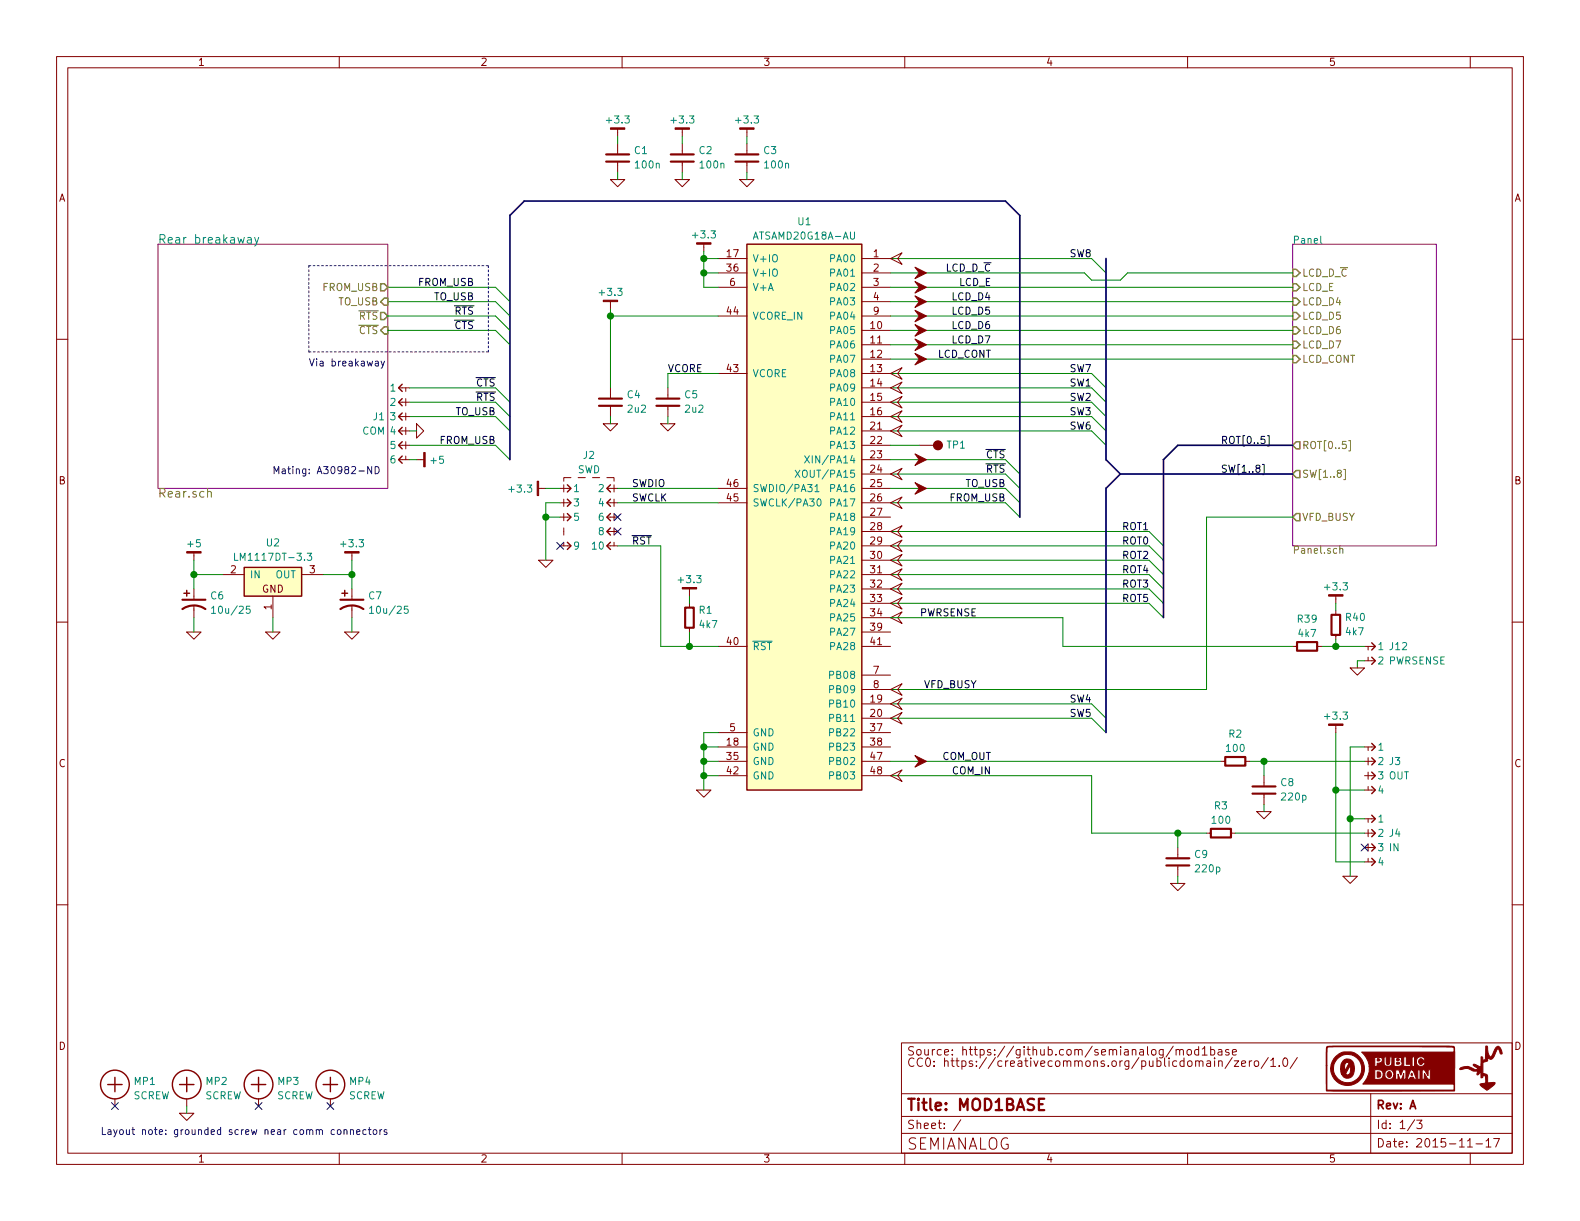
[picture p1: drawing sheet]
EESchema Schematic File Version 2
LIBS:Altera
LIBS:AnalogDevices
LIBS:AOS
LIBS:Atmel
LIBS:conn-2mm
LIBS:conn-100mil
LIBS:conn-cui
LIBS:conn-fci
LIBS:conn-linx
LIBS:conn-molex
LIBS:conn-tagconnect
LIBS:conn-te
LIBS:conn-test
LIBS:DiodesInc
LIBS:display
LIBS:_electromech
LIBS:Fairchild
LIBS:FTDI
LIBS:Intersil
LIBS:Lattice
LIBS:_linear
LIBS:LinearTech
LIBS:Littelfuse
LIBS:logic-4000
LIBS:logic-7400
LIBS:MACOM
LIBS:maxim
LIBS:mechanical
LIBS:Microchip
LIBS:Micron
LIBS:NXP
LIBS:onsemi
LIBS:passive
LIBS:pasv-BiTech
LIBS:pasv-Bourns
LIBS:pasv-cap
LIBS:pasv-ind
LIBS:pasv-res
LIBS:pasv-xtal
LIBS:pcb
LIBS:power
LIBS:Recom
LIBS:_semi
LIBS:semi-diode-1N
LIBS:semi-diode-BA
LIBS:semi-diode-DiodesInc
LIBS:semi-diode-MCC
LIBS:semi-diode-MMB
LIBS:semi-diode-Murata
LIBS:semi-diode-NXP
LIBS:semi-diode-OnSemi
LIBS:semi-diode-ST
LIBS:semi-diode-Vishay
LIBS:semi-opto-misc
LIBS:semi-thyristor-2N
LIBS:semi-trans-2N
LIBS:semi-trans-AOS
LIBS:semi-trans-BC
LIBS:semi-trans-DiodesInc
LIBS:semi-trans-EPC
LIBS:semi-trans-Fairchild
LIBS:semi-trans-Infineon
LIBS:semi-trans-IntRect
LIBS:semi-trans-IXYS
LIBS:semi-trans-misc
LIBS:semi-trans-MMB
LIBS:semi-trans-MPS
LIBS:semi-trans-NXP
LIBS:semi-trans-OnSemi
LIBS:semi-trans-PZT
LIBS:semi-trans-ST
LIBS:semi-trans-TI
LIBS:semi-trans-TIP
LIBS:semi-trans-Toshiba
LIBS:semi-trans-Vishay
LIBS:silabs
LIBS:skyworks
LIBS:ST
LIBS:st_ic
LIBS:supertex
LIBS:symbol
LIBS:TexasInstruments
LIBS:Vishay
LIBS:Xilinx
LIBS:electomech-misc
LIBS:mod1base-cache
EELAYER 25 0
EELAYER END
$Descr A 11000 8500
encoding utf-8
Sheet 1 3
Title "MOD1BASE"
Date "2015-11-17"
Rev "A"
Comp "SEMIANALOG"
Comment1 ""
Comment2 ""
Comment3 "CC0: https://creativecommons.org/publicdomain/zero/1.0/"
Comment4 "Source: https://github.com/semianalog/mod1base"
$EndDescr
$Sheet
S 9000 1700 1000 2100
U 563C523B
F0 "Panel" 50
F1 "Panel.sch" 50
F2 "SW[1..8]" O L 9000 3300 50 
F3 "ROT[0..5]" O L 9000 3100 50 
F4 "LCD_D_~C" I L 9000 1900 50 
F5 "LCD_E" I L 9000 2000 50 
F6 "LCD_D4" I L 9000 2100 50 
F7 "LCD_D5" I L 9000 2200 50 
F8 "LCD_D6" I L 9000 2300 50 
F9 "LCD_D7" I L 9000 2400 50 
F10 "LCD_CONT" I L 9000 2500 50 
F11 "VFD_BUSY" O L 9000 3600 50 
$EndSheet
$Comp
L GND #PWR?
U 1 1
P 1350 4400
AR Path="/563BBD3A/563DA4D6" Ref="#PWR?"  Part="1" 
AR Path="/563DA4D6" Ref="#PWR01"  Part="1" 
F 0 "#PWR01" H 1350 4400 30  0001 C CNN
F 1 "GND" H 1350 4330 30  0001 C CNN
F 2 "" H 1350 4400 60  0000 C CNN
F 3 "" H 1350 4400 60  0000 C CNN
	1    1350 4400
	1    0    0    -1  
$EndComp
$Comp
L LM1117DT-v.v U2
U 1 1
P 1900 4050
F 0 "U2" H 1900 4319 50  0000 C CNN
F 1 "LM1117DT-3.3" H 1900 4219 50  0000 C CNN
F 2 "smd-semi:TO-252" H 1900 3750 50  0001 C CNN
F 3 "" H 1900 4050 60  0000 C CNN
F 4 "IC TI LM1117DT-3.3" H 1900 3650 60  0001 C CNN "BOM"
	1    1900 4050
	1    0    0    -1  
$EndComp
$Comp
L C-TANT-6032-28 C?
U 1 1
P 1350 4200
AR Path="/563BBD3A/563DA4E9" Ref="C?"  Part="1" 
AR Path="/563DA4E9" Ref="C6"  Part="1" 
F 0 "C6" H 1463 4250 50  0000 L CNN
F 1 "10u/25" H 1463 4150 50  0000 L CNN
F 2 "IPC7351-Nominal:CAPMP6032X280" H 1350 4050 50  0001 C CNN
F 3 "" H 1340 4175 60  0000 C CNN
F 4 "CAP TANT 10µF 25V 10% [6032]" H 1350 3950 60  0001 C CNN "BOM"
	1    1350 4200
	1    0    0    -1  
$EndComp
$Comp
L C-TANT-6032-28 C?
U 1 1
P 2450 4200
AR Path="/563BBD3A/563DA4F1" Ref="C?"  Part="1" 
AR Path="/563DA4F1" Ref="C7"  Part="1" 
F 0 "C7" H 2563 4250 50  0000 L CNN
F 1 "10u/25" H 2563 4150 50  0000 L CNN
F 2 "IPC7351-Nominal:CAPMP6032X280" H 2450 4050 50  0001 C CNN
F 3 "" H 2440 4175 60  0000 C CNN
F 4 "CAP TANT 10µF 25V 10% [6032]" H 2450 3950 60  0001 C CNN "BOM"
	1    2450 4200
	1    0    0    -1  
$EndComp
$Comp
L GND #PWR?
U 1 1
P 2450 4400
AR Path="/563BBD3A/563DA4FA" Ref="#PWR?"  Part="1" 
AR Path="/563DA4FA" Ref="#PWR02"  Part="1" 
F 0 "#PWR02" H 2450 4400 30  0001 C CNN
F 1 "GND" H 2450 4330 30  0001 C CNN
F 2 "" H 2450 4400 60  0000 C CNN
F 3 "" H 2450 4400 60  0000 C CNN
	1    2450 4400
	1    0    0    -1  
$EndComp
$Comp
L GND #PWR?
U 1 1
P 1900 4400
AR Path="/563BBD3A/563DA501" Ref="#PWR?"  Part="1" 
AR Path="/563DA501" Ref="#PWR03"  Part="1" 
F 0 "#PWR03" H 1900 4400 30  0001 C CNN
F 1 "GND" H 1900 4330 30  0001 C CNN
F 2 "" H 1900 4400 60  0000 C CNN
F 3 "" H 1900 4400 60  0000 C CNN
	1    1900 4400
	1    0    0    -1  
$EndComp
$Comp
L +5 #PWR?
U 1 1
P 1350 3900
AR Path="/563BBD3A/563DA508" Ref="#PWR?"  Part="1" 
AR Path="/563DA508" Ref="#PWR04"  Part="1" 
F 0 "#PWR04" H 1350 3950 30  0001 C CNN
F 1 "+5" H 1350 4013 50  0000 C CNN
F 2 "" H 1350 3900 60  0000 C CNN
F 3 "" H 1350 3900 60  0000 C CNN
	1    1350 3900
	1    0    0    -1  
$EndComp
$Comp
L +3.3 #PWR?
U 1 1
P 2450 3900
AR Path="/563BBD3A/563DA510" Ref="#PWR?"  Part="1" 
AR Path="/563DA510" Ref="#PWR05"  Part="1" 
F 0 "#PWR05" H 2450 3950 30  0001 C CNN
F 1 "+3.3" H 2450 4013 50  0000 C CNN
F 2 "" H 2450 3900 60  0000 C CNN
F 3 "" H 2450 3900 60  0000 C CNN
	1    2450 3900
	1    0    0    -1  
$EndComp
Text Label 4400 3400 0    50   ~ 0
SWDIO
Text Label 4400 3500 0    50   ~ 0
SWCLK
Text Label 4400 3800 0    50   ~ 0
~RST
$Comp
L R-0603 R?
U 1 1
P 4800 4300
AR Path="/563BBD3A/563E2BE9" Ref="R?"  Part="1" 
AR Path="/563E2BE9" Ref="R1"  Part="1" 
F 0 "R1" H 4863 4350 50  0000 L CNN
F 1 "4k7" H 4863 4250 50  0000 L CNN
F 2 "IPC7351-Nominal:RESC1608X50" H 4800 4300 50  0001 C CNN
F 3 "" H 4800 4350 60  0000 C CNN
F 4 "RES SMD 4k7 5% [0603]" H 5550 4850 60  0001 C CNN "BOM"
	1    4800 4300
	1    0    0    -1  
$EndComp
$Comp
L +3.3 #PWR06
U 1 1
P 4800 4150
F 0 "#PWR06" H 4800 4200 30  0001 C CNN
F 1 "+3.3" H 4800 4263 50  0000 C CNN
F 2 "" H 4800 4150 60  0000 C CNN
F 3 "" H 4800 4150 60  0000 C CNN
	1    4800 4150
	1    0    0    -1  
$EndComp
$Comp
L GND #PWR07
U 1 1
P 4900 5500
F 0 "#PWR07" H 4900 5500 30  0001 C CNN
F 1 "GND" H 4900 5430 30  0001 C CNN
F 2 "" H 4900 5500 60  0000 C CNN
F 3 "" H 4900 5500 60  0000 C CNN
	1    4900 5500
	1    0    0    -1  
$EndComp
$Comp
L +3.3 #PWR?
U 1 1
P 3800 3400
AR Path="/563BBD3A/563E3CF8" Ref="#PWR?"  Part="1" 
AR Path="/563E3CF8" Ref="#PWR08"  Part="1" 
F 0 "#PWR08" H 3800 3450 30  0001 C CNN
F 1 "+3.3" V 3800 3488 50  0000 L CNN
F 2 "" H 3800 3400 60  0000 C CNN
F 3 "" H 3800 3400 60  0000 C CNN
	1    3800 3400
	0    -1   -1   0   
$EndComp
$Comp
L CONN-100MIL-M-2x5-SWD J2
U 1 1
P 4100 3400
F 0 "J2" H 4100 3628 50  0000 C CNN
F 1 "SWD" H 4100 3528 50  0000 C CNN
F 2 "conn-100mil:CONN-100MIL-M-2x5" H 4075 3400 50  0001 C CNN
F 3 "" H 4075 3400 50  0000 C CNN
	1    4100 3400
	1    0    0    -1  
$EndComp
$Comp
L GND #PWR09
U 1 1
P 3800 3900
F 0 "#PWR09" H 3800 3900 30  0001 C CNN
F 1 "GND" H 3800 3830 30  0001 C CNN
F 2 "" H 3800 3900 60  0000 C CNN
F 3 "" H 3800 3900 60  0000 C CNN
	1    3800 3900
	1    0    0    -1  
$EndComp
NoConn ~ 4300 3600
NoConn ~ 4300 3700
$Comp
L C-0805 C?
U 1 1
P 4650 2800
AR Path="/563BBD3A/563E4D94" Ref="C?"  Part="1" 
AR Path="/563E4D94" Ref="C5"  Part="1" 
F 0 "C5" H 4763 2850 50  0000 L CNN
F 1 "2u2" H 4763 2750 50  0000 L CNN
F 2 "IPC7351-Nominal:CAPC2012X70" H 4650 2800 50  0001 C CNN
F 3 "" H 4640 2775 60  0000 C CNN
F 4 "CAP MLCC 2u2 ≥X5R 25V 10% [0805]" H 5450 3350 60  0001 C CNN "BOM"
	1    4650 2800
	1    0    0    -1  
$EndComp
$Comp
L C-0805 C?
U 1 1
P 4250 2800
AR Path="/563BBD3A/563E4DDC" Ref="C?"  Part="1" 
AR Path="/563E4DDC" Ref="C4"  Part="1" 
F 0 "C4" H 4363 2850 50  0000 L CNN
F 1 "2u2" H 4363 2750 50  0000 L CNN
F 2 "IPC7351-Nominal:CAPC2012X70" H 4250 2800 50  0001 C CNN
F 3 "" H 4240 2775 60  0000 C CNN
F 4 "CAP MLCC 2u2 ≥X5R 25V 10% [0805]" H 5050 3350 60  0001 C CNN "BOM"
	1    4250 2800
	1    0    0    -1  
$EndComp
$Comp
L GND #PWR010
U 1 1
P 4650 2950
F 0 "#PWR010" H 4650 2950 30  0001 C CNN
F 1 "GND" H 4650 2880 30  0001 C CNN
F 2 "" H 4650 2950 60  0000 C CNN
F 3 "" H 4650 2950 60  0000 C CNN
	1    4650 2950
	1    0    0    -1  
$EndComp
Text Label 4650 2600 0    50   ~ 0
VCORE
$Comp
L +3.3 #PWR011
U 1 1
P 4250 2150
F 0 "#PWR011" H 4250 2200 30  0001 C CNN
F 1 "+3.3" H 4250 2263 50  0000 C CNN
F 2 "" H 4250 2150 60  0000 C CNN
F 3 "" H 4250 2150 60  0000 C CNN
	1    4250 2150
	1    0    0    -1  
$EndComp
$Comp
L GND #PWR012
U 1 1
P 4250 2950
F 0 "#PWR012" H 4250 2950 30  0001 C CNN
F 1 "GND" H 4250 2880 30  0001 C CNN
F 2 "" H 4250 2950 60  0000 C CNN
F 3 "" H 4250 2950 60  0000 C CNN
	1    4250 2950
	1    0    0    -1  
$EndComp
$Comp
L C-0603 C?
U 1 1
P 4300 1100
AR Path="/563BBD3A/563E5AAF" Ref="C?"  Part="1" 
AR Path="/563E5AAF" Ref="C1"  Part="1" 
F 0 "C1" H 4413 1150 50  0000 L CNN
F 1 "100n" H 4413 1050 50  0000 L CNN
F 2 "IPC7351-Nominal:CAPC1608X55" H 4300 1100 50  0001 C CNN
F 3 "" H 4290 1075 60  0000 C CNN
F 4 "CAP MLCC 100n ≥X5R 25V 10% [0603]" H 5100 1650 60  0001 C CNN "BOM"
	1    4300 1100
	1    0    0    -1  
$EndComp
$Comp
L GND #PWR?
U 1 1
P 4300 1250
AR Path="/563BBD3A/563E5AB6" Ref="#PWR?"  Part="1" 
AR Path="/563E5AB6" Ref="#PWR013"  Part="1" 
F 0 "#PWR013" H 4300 1250 30  0001 C CNN
F 1 "GND" H 4300 1180 30  0001 C CNN
F 2 "" H 4300 1250 60  0000 C CNN
F 3 "" H 4300 1250 60  0000 C CNN
	1    4300 1250
	1    0    0    -1  
$EndComp
$Comp
L +3.3 #PWR?
U 1 1
P 4300 950
AR Path="/563BBD3A/563E5ABC" Ref="#PWR?"  Part="1" 
AR Path="/563E5ABC" Ref="#PWR014"  Part="1" 
F 0 "#PWR014" H 4300 1000 30  0001 C CNN
F 1 "+3.3" H 4300 1063 50  0000 C CNN
F 2 "" H 4300 950 60  0000 C CNN
F 3 "" H 4300 950 60  0000 C CNN
	1    4300 950 
	1    0    0    -1  
$EndComp
$Comp
L C-0603 C?
U 1 1
P 4750 1100
AR Path="/563BBD3A/563E5B4F" Ref="C?"  Part="1" 
AR Path="/563E5B4F" Ref="C2"  Part="1" 
F 0 "C2" H 4863 1150 50  0000 L CNN
F 1 "100n" H 4863 1050 50  0000 L CNN
F 2 "IPC7351-Nominal:CAPC1608X55" H 4750 1100 50  0001 C CNN
F 3 "" H 4740 1075 60  0000 C CNN
F 4 "CAP MLCC 100n ≥X5R 25V 10% [0603]" H 5550 1650 60  0001 C CNN "BOM"
	1    4750 1100
	1    0    0    -1  
$EndComp
$Comp
L GND #PWR?
U 1 1
P 4750 1250
AR Path="/563BBD3A/563E5B55" Ref="#PWR?"  Part="1" 
AR Path="/563E5B55" Ref="#PWR015"  Part="1" 
F 0 "#PWR015" H 4750 1250 30  0001 C CNN
F 1 "GND" H 4750 1180 30  0001 C CNN
F 2 "" H 4750 1250 60  0000 C CNN
F 3 "" H 4750 1250 60  0000 C CNN
	1    4750 1250
	1    0    0    -1  
$EndComp
$Comp
L +3.3 #PWR?
U 1 1
P 4750 950
AR Path="/563BBD3A/563E5B5B" Ref="#PWR?"  Part="1" 
AR Path="/563E5B5B" Ref="#PWR016"  Part="1" 
F 0 "#PWR016" H 4750 1000 30  0001 C CNN
F 1 "+3.3" H 4750 1063 50  0000 C CNN
F 2 "" H 4750 950 60  0000 C CNN
F 3 "" H 4750 950 60  0000 C CNN
	1    4750 950 
	1    0    0    -1  
$EndComp
$Comp
L +3.3 #PWR017
U 1 1
P 4900 1750
F 0 "#PWR017" H 4900 1800 30  0001 C CNN
F 1 "+3.3" H 4900 1863 50  0000 C CNN
F 2 "" H 4900 1750 60  0000 C CNN
F 3 "" H 4900 1750 60  0000 C CNN
	1    4900 1750
	1    0    0    -1  
$EndComp
$Comp
L ATSAMD20G18A-AU U1
U 1 1
P 5600 3600
F 0 "U1" H 5600 5655 50  0000 C CNN
F 1 "ATSAMD20G18A-AU" H 5600 5555 50  0000 C CNN
F 2 "IPC7351-Nominal:QFP50P900X900X120-48" H 5650 1600 50  0001 C CNN
F 3 "" H 5700 3300 50  0000 C CNN
F 4 "IC ATMEL ATSAMD20G18A-AU" H 5600 5750 50  0001 C CNN "BOM"
	1    5600 3600
	1    0    0    -1  
$EndComp
Text Label 3450 3100 2    50   ~ 0
FROM_USB
Text Label 3450 2900 2    50   ~ 0
TO_USB
Text Label 3450 2800 2    50   ~ 0
~RTS
Text Label 3450 2700 2    50   ~ 0
~CTS
Text Label 3300 2000 2    50   ~ 0
FROM_USB
Text Label 3300 2100 2    50   ~ 0
TO_USB
$Comp
L CONN-100MIL-M-1x4-SHROUD J4
U 1 1
P 9550 5700
F 0 "J4" H 9669 5597 50  0000 L CNN
F 1 "IN" H 9669 5497 50  0000 L CNN
F 2 "conn-100mil:CONN-100MIL-M-1x4-SHROUD" H 9550 5700 50  0001 C CNN
F 3 "" H 9550 5700 50  0000 C CNN
	1    9550 5700
	1    0    0    -1  
$EndComp
$Comp
L CONN-100MIL-M-1x4-SHROUD J3
U 1 1
P 9550 5200
F 0 "J3" H 9669 5097 50  0000 L CNN
F 1 "OUT" H 9669 4997 50  0000 L CNN
F 2 "conn-100mil:CONN-100MIL-M-1x4-SHROUD" H 9550 5200 50  0001 C CNN
F 3 "" H 9550 5200 50  0000 C CNN
	1    9550 5200
	1    0    0    -1  
$EndComp
Text Label 6900 2500 2    50   ~ 0
LCD_CONT
Text Label 6900 2400 2    50   ~ 0
LCD_D7
Text Label 6900 2300 2    50   ~ 0
LCD_D6
Text Label 6900 2200 2    50   ~ 0
LCD_D5
Text Label 6900 2100 2    50   ~ 0
LCD_D4
Text Label 6900 2000 2    50   ~ 0
LCD_E
Text Label 6900 1900 2    50   ~ 0
LCD_D_~C
Text Label 7000 3200 2    50   ~ 0
~CTS
Connection ~ 1350 4000
Wire Wire Line
	1350 4400 1350 4300
Wire Wire Line
	1350 3900 1350 4100
Wire Wire Line
	2250 4000 2450 4000
Wire Wire Line
	2450 3900 2450 4100
Wire Wire Line
	2450 4400 2450 4300
Wire Wire Line
	1900 4400 1900 4300
Connection ~ 2450 4000
Wire Wire Line
	4300 3400 5000 3400
Wire Wire Line
	5000 3500 4300 3500
Wire Wire Line
	4300 3800 4600 3800
Wire Wire Line
	4600 3800 4600 4500
Wire Wire Line
	4600 4500 5000 4500
Wire Wire Line
	4800 4500 4800 4400
Connection ~ 4800 4500
Wire Wire Line
	4800 4150 4800 4200
Wire Wire Line
	4900 5100 4900 5500
Wire Wire Line
	4900 5300 5000 5300
Wire Wire Line
	5000 5400 4900 5400
Connection ~ 4900 5400
Wire Wire Line
	3800 3400 3900 3400
Wire Wire Line
	3900 3500 3800 3500
Wire Wire Line
	3800 3500 3800 3900
Wire Wire Line
	3900 3600 3800 3600
Connection ~ 3800 3600
Wire Wire Line
	5000 2600 4650 2600
Wire Wire Line
	4650 2600 4650 2700
Wire Wire Line
	4650 2950 4650 2900
Wire Wire Line
	4250 2150 4250 2700
Wire Wire Line
	4250 2950 4250 2900
Wire Wire Line
	4300 1000 4300 950 
Wire Wire Line
	4300 1250 4300 1200
Wire Wire Line
	4750 1000 4750 950 
Wire Wire Line
	4750 1250 4750 1200
Wire Wire Line
	4900 1900 5000 1900
Wire Wire Line
	5000 1800 4900 1800
Connection ~ 4900 1800
Wire Wire Line
	5000 5100 4900 5100
Connection ~ 4900 5300
Wire Wire Line
	5000 5200 4900 5200
Connection ~ 4900 5200
Wire Wire Line
	4900 2000 5000 2000
Connection ~ 4900 1900
Wire Wire Line
	4250 2200 5000 2200
Wire Wire Line
	3450 3100 2850 3100
Wire Wire Line
	3450 2900 2850 2900
Wire Wire Line
	3450 2800 2850 2800
Wire Wire Line
	3450 2700 2850 2700
Wire Wire Line
	2700 2000 3450 2000
Wire Wire Line
	2700 2100 3450 2100
Wire Wire Line
	6200 2500 9000 2500
Wire Wire Line
	6200 2400 9000 2400
Wire Wire Line
	6200 2300 9000 2300
Wire Wire Line
	6200 2200 9000 2200
Wire Wire Line
	6200 2100 9000 2100
Wire Wire Line
	6200 2000 9000 2000
Wire Wire Line
	7000 3200 6200 3200
Text Label 6800 4800 2    50   ~ 0
VFD_BUSY
Wire Wire Line
	6200 4800 8400 4800
Text Label 7000 3300 2    50   ~ 0
~RTS
Wire Wire Line
	7000 3300 6200 3300
Text Label 7000 3400 2    50   ~ 0
TO_USB
Wire Wire Line
	7000 3400 6200 3400
Text Label 7000 3500 2    50   ~ 0
FROM_USB
Wire Wire Line
	7000 3500 6200 3500
Text Label 7600 4900 2    50   ~ 0
SW4
Wire Wire Line
	7600 4900 6200 4900
Text Label 8000 3700 2    50   ~ 0
ROT1
Wire Wire Line
	6200 3700 8000 3700
Text Label 8000 3800 2    50   ~ 0
ROT0
Wire Wire Line
	8000 3800 6200 3800
Text Label 8000 3900 2    50   ~ 0
ROT2
Wire Wire Line
	8000 3900 6200 3900
Text Label 8000 4100 2    50   ~ 0
ROT3
Wire Wire Line
	8000 4100 6200 4100
Text Label 8000 4000 2    50   ~ 0
ROT4
Wire Wire Line
	8000 4000 6200 4000
Text Label 8000 4200 2    50   ~ 0
ROT5
Wire Wire Line
	8000 4200 6200 4200
Text Label 7600 1800 2    50   ~ 0
SW8
Wire Wire Line
	7600 2600 6200 2600
Text Label 7600 2600 2    50   ~ 0
SW7
Wire Wire Line
	7600 1800 6200 1800
NoConn ~ 3900 3800
$Comp
L GND #PWR018
U 1 1
P 9400 6100
F 0 "#PWR018" H 9400 6100 30  0001 C CNN
F 1 "GND" H 9400 6030 30  0001 C CNN
F 2 "" H 9400 6100 60  0000 C CNN
F 3 "" H 9400 6100 60  0000 C CNN
	1    9400 6100
	1    0    0    -1  
$EndComp
Wire Wire Line
	9400 5200 9400 6100
Wire Wire Line
	9400 5200 9500 5200
Wire Wire Line
	9500 5700 9400 5700
Connection ~ 9400 5700
Wire Wire Line
	9300 6000 9500 6000
Wire Wire Line
	9300 5100 9300 6000
Wire Wire Line
	9300 5500 9500 5500
Connection ~ 9300 5500
$Comp
L +3.3 #PWR019
U 1 1
P 9300 5100
F 0 "#PWR019" H 9300 5150 30  0001 C CNN
F 1 "+3.3" H 9300 5213 50  0000 C CNN
F 2 "" H 9300 5100 60  0000 C CNN
F 3 "" H 9300 5100 60  0000 C CNN
	1    9300 5100
	1    0    0    -1  
$EndComp
Wire Wire Line
	8700 5300 9500 5300
Text Label 6900 5400 2    50   ~ 0
COM_IN
Text Label 6900 5300 2    50   ~ 0
COM_OUT
Wire Wire Line
	6200 5400 7600 5400
Wire Wire Line
	6200 5300 8500 5300
$Comp
L R-0603 R?
U 1 1
P 8500 5800
AR Path="/563BBD3A/563D47B0" Ref="R?"  Part="1" 
AR Path="/563D47B0" Ref="R3"  Part="1" 
F 0 "R3" V 8312 5800 50  0000 C CNN
F 1 "100" V 8412 5800 50  0000 C CNN
F 2 "IPC7351-Nominal:RESC1608X50" H 8500 5800 50  0001 C CNN
F 3 "" H 8500 5850 60  0000 C CNN
F 4 "RES SMD 100 5% [0603]" H 9250 6350 60  0001 C CNN "BOM"
	1    8500 5800
	0    1    1    0   
$EndComp
$Comp
L R-0603 R?
U 1 1
P 8600 5300
AR Path="/563BBD3A/563D48D4" Ref="R?"  Part="1" 
AR Path="/563D48D4" Ref="R2"  Part="1" 
F 0 "R2" V 8412 5300 50  0000 C CNN
F 1 "100" V 8512 5300 50  0000 C CNN
F 2 "IPC7351-Nominal:RESC1608X50" H 8600 5300 50  0001 C CNN
F 3 "" H 8600 5350 60  0000 C CNN
F 4 "RES SMD 100 5% [0603]" H 9350 5850 60  0001 C CNN "BOM"
	1    8600 5300
	0    1    1    0   
$EndComp
Wire Wire Line
	7600 5800 8400 5800
$Comp
L C-0603 C?
U 1 1
P 8800 5500
AR Path="/563BBD3A/563D57D1" Ref="C?"  Part="1" 
AR Path="/563D57D1" Ref="C8"  Part="1" 
F 0 "C8" H 8913 5550 50  0000 L CNN
F 1 "220p" H 8913 5450 50  0000 L CNN
F 2 "IPC7351-Nominal:CAPC1608X55" H 8800 5500 50  0001 C CNN
F 3 "" H 8790 5475 60  0000 C CNN
F 4 "CAP MLCC 220p C0G 50V 10% [0603]" H 9600 6050 60  0001 C CNN "BOM"
	1    8800 5500
	1    0    0    -1  
$EndComp
$Comp
L GND #PWR?
U 1 1
P 8800 5650
AR Path="/563BBD3A/563D57D8" Ref="#PWR?"  Part="1" 
AR Path="/563D57D8" Ref="#PWR020"  Part="1" 
F 0 "#PWR020" H 8800 5650 30  0001 C CNN
F 1 "GND" H 8800 5580 30  0001 C CNN
F 2 "" H 8800 5650 60  0000 C CNN
F 3 "" H 8800 5650 60  0000 C CNN
	1    8800 5650
	1    0    0    -1  
$EndComp
Wire Wire Line
	8800 5650 8800 5600
Wire Wire Line
	8800 5300 8800 5400
Connection ~ 8800 5300
$Comp
L C-0603 C?
U 1 1
P 8200 6000
AR Path="/563BBD3A/563D5965" Ref="C?"  Part="1" 
AR Path="/563D5965" Ref="C9"  Part="1" 
F 0 "C9" H 8313 6050 50  0000 L CNN
F 1 "220p" H 8313 5950 50  0000 L CNN
F 2 "IPC7351-Nominal:CAPC1608X55" H 8200 6000 50  0001 C CNN
F 3 "" H 8190 5975 60  0000 C CNN
F 4 "CAP MLCC 220p C0G 50V 10% [0603]" H 9000 6550 60  0001 C CNN "BOM"
	1    8200 6000
	1    0    0    -1  
$EndComp
$Comp
L GND #PWR?
U 1 1
P 8200 6150
AR Path="/563BBD3A/563D596B" Ref="#PWR?"  Part="1" 
AR Path="/563D596B" Ref="#PWR021"  Part="1" 
F 0 "#PWR021" H 8200 6150 30  0001 C CNN
F 1 "GND" H 8200 6080 30  0001 C CNN
F 2 "" H 8200 6150 60  0000 C CNN
F 3 "" H 8200 6150 60  0000 C CNN
	1    8200 6150
	1    0    0    -1  
$EndComp
Wire Wire Line
	8200 6150 8200 6100
Wire Wire Line
	8200 5900 8200 5800
Connection ~ 8200 5800
$Sheet
S 1100 1700 1600 1700
U 563BBD3A
F0 "Rear breakaway" 60
F1 "Rear.sch" 60
F2 "FROM_USB" O R 2700 2000 50 
F3 "TO_USB" I R 2700 2100 50 
F4 "~RTS" O R 2700 2200 50 
F5 "~CTS" I R 2700 2300 50 
$EndSheet
$Comp
L CONN-100MIL-M-1x6-SHROUD J?
U 1 1
P 2800 2700
AR Path="/563BBD3A/563ED4B8" Ref="J?"  Part="1" 
AR Path="/563ED4B8" Ref="J1"  Part="1" 
F 0 "J1" H 2919 2497 50  0000 L CNN
F 1 "COM" H 2919 2397 50  0000 L CNN
F 2 "conn-100mil:CONN-100MIL-M-1x6-SHROUD" H 2800 2700 50  0001 C CNN
F 3 "" H 2800 2700 50  0000 C CNN
F 4 "DIST DIGIKEY A19433-ND" H 2800 2700 60  0001 C CNN "BOM"
	1    2800 2700
	-1   0    0    -1  
$EndComp
Text Notes 2650 3300 2    50   ~ 0
Mating: A30982-ND
$Comp
L +5 #PWR022
U 1 1
P 2900 3200
F 0 "#PWR022" H 2900 3250 30  0001 C CNN
F 1 "+5" V 2900 3288 50  0000 L CNN
F 2 "" H 2900 3200 60  0000 C CNN
F 3 "" H 2900 3200 60  0000 C CNN
	1    2900 3200
	0    1    -1   0   
$EndComp
Wire Wire Line
	2900 3200 2850 3200
$Comp
L GND #PWR023
U 1 1
P 2900 3000
F 0 "#PWR023" H 2900 3000 30  0001 C CNN
F 1 "GND" H 2900 2930 30  0001 C CNN
F 2 "" H 2900 3000 60  0000 C CNN
F 3 "" H 2900 3000 60  0000 C CNN
	1    2900 3000
	0    -1   1    0   
$EndComp
Wire Wire Line
	2900 3000 2850 3000
Text Label 3300 2200 2    50   ~ 0
~RTS
Text Label 3300 2300 2    50   ~ 0
~CTS
Wire Wire Line
	2700 2200 3450 2200
Wire Wire Line
	2700 2300 3450 2300
Text Label 7600 2700 2    50   ~ 0
SW1
Text Label 7600 2800 2    50   ~ 0
SW2
Text Label 7600 2900 2    50   ~ 0
SW3
Wire Wire Line
	7600 2700 6200 2700
Wire Wire Line
	7600 2800 6200 2800
Wire Wire Line
	7600 2900 6200 2900
Text Label 7600 5000 2    50   ~ 0
SW5
Wire Wire Line
	7600 5000 6200 5000
Text Label 7600 3000 2    50   ~ 0
SW6
Wire Wire Line
	7600 3000 6200 3000
$Comp
L C-0603 C?
U 1 1
P 5200 1100
AR Path="/563BBD3A/564039A7" Ref="C?"  Part="1" 
AR Path="/564039A7" Ref="C3"  Part="1" 
F 0 "C3" H 5313 1150 50  0000 L CNN
F 1 "100n" H 5313 1050 50  0000 L CNN
F 2 "IPC7351-Nominal:CAPC1608X55" H 5200 1100 50  0001 C CNN
F 3 "" H 5190 1075 60  0000 C CNN
F 4 "CAP MLCC 100n ≥X5R 25V 10% [0603]" H 6000 1650 60  0001 C CNN "BOM"
	1    5200 1100
	1    0    0    -1  
$EndComp
$Comp
L GND #PWR?
U 1 1
P 5200 1250
AR Path="/563BBD3A/564039AD" Ref="#PWR?"  Part="1" 
AR Path="/564039AD" Ref="#PWR024"  Part="1" 
F 0 "#PWR024" H 5200 1250 30  0001 C CNN
F 1 "GND" H 5200 1180 30  0001 C CNN
F 2 "" H 5200 1250 60  0000 C CNN
F 3 "" H 5200 1250 60  0000 C CNN
	1    5200 1250
	1    0    0    -1  
$EndComp
$Comp
L +3.3 #PWR?
U 1 1
P 5200 950
AR Path="/563BBD3A/564039B3" Ref="#PWR?"  Part="1" 
AR Path="/564039B3" Ref="#PWR025"  Part="1" 
F 0 "#PWR025" H 5200 1000 30  0001 C CNN
F 1 "+3.3" H 5200 1063 50  0000 C CNN
F 2 "" H 5200 950 60  0000 C CNN
F 3 "" H 5200 950 60  0000 C CNN
	1    5200 950 
	1    0    0    -1  
$EndComp
Wire Wire Line
	5200 1000 5200 950 
Wire Wire Line
	5200 1250 5200 1200
$Comp
L SCREW MP?
U 1 1
P 800 7550
AR Path="/563BBD3A/564044B6" Ref="MP?"  Part="1" 
AR Path="/564044B6" Ref="MP1"  Part="1" 
F 0 "MP1" H 930 7570 50  0000 L CNN
F 1 "SCREW" H 930 7470 50  0000 L CNN
F 2 "mech:SCREW-4-SUPPORTED" H 800 7550 50  0001 C CNN
F 3 "" H 800 7550 60  0000 C CNN
	1    800  7550
	1    0    0    -1  
$EndComp
$Comp
L SCREW MP?
U 1 1
P 1300 7550
AR Path="/563BBD3A/564044BD" Ref="MP?"  Part="1" 
AR Path="/564044BD" Ref="MP2"  Part="1" 
F 0 "MP2" H 1430 7570 50  0000 L CNN
F 1 "SCREW" H 1430 7470 50  0000 L CNN
F 2 "mech:SCREW-4-SUPPORTED" H 1300 7550 50  0001 C CNN
F 3 "" H 1300 7550 60  0000 C CNN
	1    1300 7550
	1    0    0    -1  
$EndComp
$Comp
L SCREW MP?
U 1 1
P 1800 7550
AR Path="/563BBD3A/564044C4" Ref="MP?"  Part="1" 
AR Path="/564044C4" Ref="MP3"  Part="1" 
F 0 "MP3" H 1930 7570 50  0000 L CNN
F 1 "SCREW" H 1930 7470 50  0000 L CNN
F 2 "mech:SCREW-4-SUPPORTED" H 1800 7550 50  0001 C CNN
F 3 "" H 1800 7550 60  0000 C CNN
	1    1800 7550
	1    0    0    -1  
$EndComp
NoConn ~ 1800 7700
NoConn ~ 800  7700
$Comp
L SCREW MP?
U 1 1
P 2300 7550
AR Path="/563BBD3A/564044CE" Ref="MP?"  Part="1" 
AR Path="/564044CE" Ref="MP4"  Part="1" 
F 0 "MP4" H 2430 7570 50  0000 L CNN
F 1 "SCREW" H 2430 7470 50  0000 L CNN
F 2 "mech:SCREW-4-SUPPORTED" H 2300 7550 50  0001 C CNN
F 3 "" H 2300 7550 60  0000 C CNN
	1    2300 7550
	1    0    0    -1  
$EndComp
NoConn ~ 2300 7700
Wire Notes Line
	2150 1850 3400 1850
Wire Notes Line
	3400 1850 3400 2450
Wire Notes Line
	3400 2450 2150 2450
Wire Notes Line
	2150 2450 2150 1850
Text Notes 2150 2550 0    50   ~ 0
Via breakaway
Wire Wire Line
	8600 5800 9500 5800
NoConn ~ 9500 5900
Wire Wire Line
	7600 5400 7600 5800
Entry Wire Line
	7600 1800 7700 1900
Entry Wire Line
	7600 2600 7700 2700
Entry Wire Line
	7600 2700 7700 2800
Entry Wire Line
	7600 2800 7700 2900
Entry Wire Line
	7600 2900 7700 3000
Entry Wire Line
	7600 3000 7700 3100
Entry Wire Line
	7600 4900 7700 5000
Entry Wire Line
	7600 5000 7700 5100
Entry Wire Line
	8000 3700 8100 3800
Entry Wire Line
	8000 3800 8100 3900
Entry Wire Line
	8000 3900 8100 4000
Entry Wire Line
	8000 4000 8100 4100
Entry Wire Line
	8000 4100 8100 4200
Entry Wire Line
	8000 4200 8100 4300
Text Label 8500 3100 0    50   ~ 0
ROT[0..5]
Text Label 8500 3300 0    50   ~ 0
SW[1..8]
Wire Wire Line
	9000 3600 8400 3600
Wire Wire Line
	8400 3600 8400 4800
Entry Wire Line
	3450 2700 3550 2800
Entry Wire Line
	3450 2800 3550 2900
Entry Wire Line
	3450 2900 3550 3000
Entry Wire Line
	3450 3100 3550 3200
Entry Wire Line
	7000 3200 7100 3300
Entry Wire Line
	7000 3300 7100 3400
Entry Wire Line
	7000 3400 7100 3500
Entry Wire Line
	7000 3500 7100 3600
Wire Bus Line
	7100 1500 7100 3600
Wire Bus Line
	7100 1500 7000 1400
Wire Bus Line
	7000 1400 3650 1400
Wire Bus Line
	3650 1400 3550 1500
Wire Bus Line
	3550 1500 3550 3200
Wire Wire Line
	7550 1900 7600 1950
Wire Wire Line
	7600 1950 7800 1950
Wire Wire Line
	7800 1950 7850 1900
Wire Wire Line
	7550 1900 6200 1900
Wire Wire Line
	7850 1900 9000 1900
Wire Bus Line
	9000 3300 7800 3300
Wire Bus Line
	7700 3200 7800 3300
Wire Bus Line
	7700 1800 7700 3200
Wire Bus Line
	7800 3300 7700 3400
Wire Bus Line
	7700 3400 7700 5100
Wire Bus Line
	8100 3200 8100 4300
Wire Bus Line
	8100 3200 8200 3100
Wire Bus Line
	8200 3100 9000 3100
Wire Wire Line
	1550 4000 1350 4000
Entry Wire Line
	3450 2000 3550 2100
Entry Wire Line
	3450 2100 3550 2200
Entry Wire Line
	3450 2200 3550 2300
Entry Wire Line
	3450 2300 3550 2400
$Comp
L GND #PWR026
U 1 1
P 1300 7750
F 0 "#PWR026" H 1300 7750 30  0001 C CNN
F 1 "GND" H 1300 7680 30  0001 C CNN
F 2 "" H 1300 7750 60  0000 C CNN
F 3 "" H 1300 7750 60  0000 C CNN
	1    1300 7750
	1    0    0    -1  
$EndComp
Wire Wire Line
	1300 7700 1300 7750
Connection ~ 4250 2200
Wire Wire Line
	4900 1750 4900 2000
$Comp
L SIGPATH_SM #SYM28
U 1 1
P 6400 3400
F 0 "#SYM28" H 6400 3400 60  0001 C CNN
F 1 "SIGPATH_SM" H 6400 3400 60  0001 C CNN
F 2 "" H 6400 3400 60  0000 C CNN
F 3 "" H 6400 3400 60  0000 C CNN
	1    6400 3400
	1    0    0    -1  
$EndComp
$Comp
L SIGPATH_SM #SYM27
U 1 1
P 6400 3200
F 0 "#SYM27" H 6400 3200 60  0001 C CNN
F 1 "SIGPATH_SM" H 6400 3200 60  0001 C CNN
F 2 "" H 6400 3200 60  0000 C CNN
F 3 "" H 6400 3200 60  0000 C CNN
	1    6400 3200
	1    0    0    -1  
$EndComp
$Comp
L MSIGPATH_SM #SYM7
U 1 1
P 6250 3300
F 0 "#SYM7" H 6250 3300 60  0001 C CNN
F 1 "MSIGPATH_SM" H 6250 3300 60  0001 C CNN
F 2 "" H 6250 3300 60  0000 C CNN
F 3 "" H 6250 3300 60  0000 C CNN
	1    6250 3300
	-1   0    0    -1  
$EndComp
$Comp
L MSIGPATH_SM #SYM8
U 1 1
P 6250 3500
F 0 "#SYM8" H 6250 3500 60  0001 C CNN
F 1 "MSIGPATH_SM" H 6250 3500 60  0001 C CNN
F 2 "" H 6250 3500 60  0000 C CNN
F 3 "" H 6250 3500 60  0000 C CNN
	1    6250 3500
	-1   0    0    -1  
$EndComp
$Comp
L SIGPATH_SM #SYM26
U 1 1
P 6400 2500
F 0 "#SYM26" H 6400 2500 60  0001 C CNN
F 1 "SIGPATH_SM" H 6400 2500 60  0001 C CNN
F 2 "" H 6400 2500 60  0000 C CNN
F 3 "" H 6400 2500 60  0000 C CNN
	1    6400 2500
	1    0    0    -1  
$EndComp
$Comp
L SIGPATH_SM #SYM25
U 1 1
P 6400 2400
F 0 "#SYM25" H 6400 2400 60  0001 C CNN
F 1 "SIGPATH_SM" H 6400 2400 60  0001 C CNN
F 2 "" H 6400 2400 60  0000 C CNN
F 3 "" H 6400 2400 60  0000 C CNN
	1    6400 2400
	1    0    0    -1  
$EndComp
$Comp
L SIGPATH_SM #SYM24
U 1 1
P 6400 2300
F 0 "#SYM24" H 6400 2300 60  0001 C CNN
F 1 "SIGPATH_SM" H 6400 2300 60  0001 C CNN
F 2 "" H 6400 2300 60  0000 C CNN
F 3 "" H 6400 2300 60  0000 C CNN
	1    6400 2300
	1    0    0    -1  
$EndComp
$Comp
L SIGPATH_SM #SYM23
U 1 1
P 6400 2200
F 0 "#SYM23" H 6400 2200 60  0001 C CNN
F 1 "SIGPATH_SM" H 6400 2200 60  0001 C CNN
F 2 "" H 6400 2200 60  0000 C CNN
F 3 "" H 6400 2200 60  0000 C CNN
	1    6400 2200
	1    0    0    -1  
$EndComp
$Comp
L SIGPATH_SM #SYM22
U 1 1
P 6400 2100
F 0 "#SYM22" H 6400 2100 60  0001 C CNN
F 1 "SIGPATH_SM" H 6400 2100 60  0001 C CNN
F 2 "" H 6400 2100 60  0000 C CNN
F 3 "" H 6400 2100 60  0000 C CNN
	1    6400 2100
	1    0    0    -1  
$EndComp
$Comp
L SIGPATH_SM #SYM21
U 1 1
P 6400 2000
F 0 "#SYM21" H 6400 2000 60  0001 C CNN
F 1 "SIGPATH_SM" H 6400 2000 60  0001 C CNN
F 2 "" H 6400 2000 60  0000 C CNN
F 3 "" H 6400 2000 60  0000 C CNN
	1    6400 2000
	1    0    0    -1  
$EndComp
$Comp
L SIGPATH_SM #SYM20
U 1 1
P 6400 1900
F 0 "#SYM20" H 6400 1900 60  0001 C CNN
F 1 "SIGPATH_SM" H 6400 1900 60  0001 C CNN
F 2 "" H 6400 1900 60  0000 C CNN
F 3 "" H 6400 1900 60  0000 C CNN
	1    6400 1900
	1    0    0    -1  
$EndComp
$Comp
L MSIGPATH_SM #SYM1
U 1 1
P 6250 1800
F 0 "#SYM1" H 6250 1800 60  0001 C CNN
F 1 "MSIGPATH_SM" H 6250 1800 60  0001 C CNN
F 2 "" H 6250 1800 60  0000 C CNN
F 3 "" H 6250 1800 60  0000 C CNN
	1    6250 1800
	-1   0    0    -1  
$EndComp
$Comp
L MSIGPATH_SM #SYM2
U 1 1
P 6250 2600
F 0 "#SYM2" H 6250 2600 60  0001 C CNN
F 1 "MSIGPATH_SM" H 6250 2600 60  0001 C CNN
F 2 "" H 6250 2600 60  0000 C CNN
F 3 "" H 6250 2600 60  0000 C CNN
	1    6250 2600
	-1   0    0    -1  
$EndComp
$Comp
L MSIGPATH_SM #SYM3
U 1 1
P 6250 2700
F 0 "#SYM3" H 6250 2700 60  0001 C CNN
F 1 "MSIGPATH_SM" H 6250 2700 60  0001 C CNN
F 2 "" H 6250 2700 60  0000 C CNN
F 3 "" H 6250 2700 60  0000 C CNN
	1    6250 2700
	-1   0    0    -1  
$EndComp
$Comp
L MSIGPATH_SM #SYM4
U 1 1
P 6250 2800
F 0 "#SYM4" H 6250 2800 60  0001 C CNN
F 1 "MSIGPATH_SM" H 6250 2800 60  0001 C CNN
F 2 "" H 6250 2800 60  0000 C CNN
F 3 "" H 6250 2800 60  0000 C CNN
	1    6250 2800
	-1   0    0    -1  
$EndComp
$Comp
L MSIGPATH_SM #SYM5
U 1 1
P 6250 2900
F 0 "#SYM5" H 6250 2900 60  0001 C CNN
F 1 "MSIGPATH_SM" H 6250 2900 60  0001 C CNN
F 2 "" H 6250 2900 60  0000 C CNN
F 3 "" H 6250 2900 60  0000 C CNN
	1    6250 2900
	-1   0    0    -1  
$EndComp
$Comp
L MSIGPATH_SM #SYM6
U 1 1
P 6250 3000
F 0 "#SYM6" H 6250 3000 60  0001 C CNN
F 1 "MSIGPATH_SM" H 6250 3000 60  0001 C CNN
F 2 "" H 6250 3000 60  0000 C CNN
F 3 "" H 6250 3000 60  0000 C CNN
	1    6250 3000
	-1   0    0    -1  
$EndComp
$Comp
L MSIGPATH_SM #SYM9
U 1 1
P 6250 3700
F 0 "#SYM9" H 6250 3700 60  0001 C CNN
F 1 "MSIGPATH_SM" H 6250 3700 60  0001 C CNN
F 2 "" H 6250 3700 60  0000 C CNN
F 3 "" H 6250 3700 60  0000 C CNN
	1    6250 3700
	-1   0    0    -1  
$EndComp
$Comp
L MSIGPATH_SM #SYM10
U 1 1
P 6250 3800
F 0 "#SYM10" H 6250 3800 60  0001 C CNN
F 1 "MSIGPATH_SM" H 6250 3800 60  0001 C CNN
F 2 "" H 6250 3800 60  0000 C CNN
F 3 "" H 6250 3800 60  0000 C CNN
	1    6250 3800
	-1   0    0    -1  
$EndComp
$Comp
L MSIGPATH_SM #SYM11
U 1 1
P 6250 3900
F 0 "#SYM11" H 6250 3900 60  0001 C CNN
F 1 "MSIGPATH_SM" H 6250 3900 60  0001 C CNN
F 2 "" H 6250 3900 60  0000 C CNN
F 3 "" H 6250 3900 60  0000 C CNN
	1    6250 3900
	-1   0    0    -1  
$EndComp
$Comp
L MSIGPATH_SM #SYM12
U 1 1
P 6250 4000
F 0 "#SYM12" H 6250 4000 60  0001 C CNN
F 1 "MSIGPATH_SM" H 6250 4000 60  0001 C CNN
F 2 "" H 6250 4000 60  0000 C CNN
F 3 "" H 6250 4000 60  0000 C CNN
	1    6250 4000
	-1   0    0    -1  
$EndComp
$Comp
L MSIGPATH_SM #SYM13
U 1 1
P 6250 4100
F 0 "#SYM13" H 6250 4100 60  0001 C CNN
F 1 "MSIGPATH_SM" H 6250 4100 60  0001 C CNN
F 2 "" H 6250 4100 60  0000 C CNN
F 3 "" H 6250 4100 60  0000 C CNN
	1    6250 4100
	-1   0    0    -1  
$EndComp
$Comp
L MSIGPATH_SM #SYM14
U 1 1
P 6250 4200
F 0 "#SYM14" H 6250 4200 60  0001 C CNN
F 1 "MSIGPATH_SM" H 6250 4200 60  0001 C CNN
F 2 "" H 6250 4200 60  0000 C CNN
F 3 "" H 6250 4200 60  0000 C CNN
	1    6250 4200
	-1   0    0    -1  
$EndComp
$Comp
L MSIGPATH_SM #SYM16
U 1 1
P 6250 4800
F 0 "#SYM16" H 6250 4800 60  0001 C CNN
F 1 "MSIGPATH_SM" H 6250 4800 60  0001 C CNN
F 2 "" H 6250 4800 60  0000 C CNN
F 3 "" H 6250 4800 60  0000 C CNN
	1    6250 4800
	-1   0    0    -1  
$EndComp
$Comp
L MSIGPATH_SM #SYM17
U 1 1
P 6250 4900
F 0 "#SYM17" H 6250 4900 60  0001 C CNN
F 1 "MSIGPATH_SM" H 6250 4900 60  0001 C CNN
F 2 "" H 6250 4900 60  0000 C CNN
F 3 "" H 6250 4900 60  0000 C CNN
	1    6250 4900
	-1   0    0    -1  
$EndComp
$Comp
L MSIGPATH_SM #SYM18
U 1 1
P 6250 5000
F 0 "#SYM18" H 6250 5000 60  0001 C CNN
F 1 "MSIGPATH_SM" H 6250 5000 60  0001 C CNN
F 2 "" H 6250 5000 60  0000 C CNN
F 3 "" H 6250 5000 60  0000 C CNN
	1    6250 5000
	-1   0    0    -1  
$EndComp
$Comp
L MSIGPATH_SM #SYM19
U 1 1
P 6250 5400
F 0 "#SYM19" H 6250 5400 60  0001 C CNN
F 1 "MSIGPATH_SM" H 6250 5400 60  0001 C CNN
F 2 "" H 6250 5400 60  0000 C CNN
F 3 "" H 6250 5400 60  0000 C CNN
	1    6250 5400
	-1   0    0    -1  
$EndComp
$Comp
L SIGPATH_SM #SYM29
U 1 1
P 6400 5300
F 0 "#SYM29" H 6400 5300 60  0001 C CNN
F 1 "SIGPATH_SM" H 6400 5300 60  0001 C CNN
F 2 "" H 6400 5300 60  0000 C CNN
F 3 "" H 6400 5300 60  0000 C CNN
	1    6400 5300
	1    0    0    -1  
$EndComp
Text Notes 700  7900 0    50   ~ 0
Layout note: grounded screw near comm connectors
$Comp
L CONN-100MIL-M-1x2 J12
U 1 1
P 9550 4500
F 0 "J12" H 9669 4497 50  0000 L CNN
F 1 "PWRSENSE" H 9669 4397 50  0000 L CNN
F 2 "conn-100mil:CONN-100MIL-M-1x2" H 9550 4500 50  0001 C CNN
F 3 "" H 9550 4500 50  0000 C CNN
	1    9550 4500
	1    0    0    -1  
$EndComp
$Comp
L +3.3 #PWR027
U 1 1
P 9300 4200
F 0 "#PWR027" H 9300 4250 30  0001 C CNN
F 1 "+3.3" H 9300 4313 50  0000 C CNN
F 2 "" H 9300 4200 60  0000 C CNN
F 3 "" H 9300 4200 60  0000 C CNN
	1    9300 4200
	1    0    0    -1  
$EndComp
$Comp
L R-0603 R?
U 1 1
P 9300 4350
AR Path="/563BBD3A/564CB16F" Ref="R?"  Part="1" 
AR Path="/563C523B/564CB16F" Ref="R?"  Part="1" 
AR Path="/564CB16F" Ref="R40"  Part="1" 
F 0 "R40" H 9363 4400 50  0000 L CNN
F 1 "4k7" H 9363 4300 50  0000 L CNN
F 2 "IPC7351-Nominal:RESC1608X50" H 9300 4350 50  0001 C CNN
F 3 "" H 9300 4400 60  0000 C CNN
F 4 "RES SMD 4k7 5% [0603]" H 10050 4900 60  0001 C CNN "BOM"
	1    9300 4350
	1    0    0    -1  
$EndComp
Wire Wire Line
	9300 4200 9300 4250
Wire Wire Line
	9200 4500 9500 4500
Wire Wire Line
	9300 4500 9300 4450
$Comp
L R-0603 R?
U 1 1
P 9100 4500
AR Path="/563BBD3A/564CB539" Ref="R?"  Part="1" 
AR Path="/563C523B/564CB539" Ref="R?"  Part="1" 
AR Path="/564CB539" Ref="R39"  Part="1" 
F 0 "R39" V 8912 4500 50  0000 C CNN
F 1 "4k7" V 9012 4500 50  0000 C CNN
F 2 "IPC7351-Nominal:RESC1608X50" H 9100 4500 50  0001 C CNN
F 3 "" H 9100 4550 60  0000 C CNN
F 4 "RES SMD 4k7 5% [0603]" H 9850 5050 60  0001 C CNN "BOM"
	1    9100 4500
	0    1    1    0   
$EndComp
Connection ~ 9300 4500
Wire Wire Line
	9500 4600 9450 4600
Wire Wire Line
	9450 4600 9450 4650
$Comp
L GND #PWR028
U 1 1
P 9450 4650
F 0 "#PWR028" H 9450 4650 30  0001 C CNN
F 1 "GND" H 9450 4580 30  0001 C CNN
F 2 "" H 9450 4650 60  0000 C CNN
F 3 "" H 9450 4650 60  0000 C CNN
	1    9450 4650
	1    0    0    -1  
$EndComp
$Comp
L MSIGPATH_SM #SYM15
U 1 1
P 6250 4300
F 0 "#SYM15" H 6250 4300 60  0001 C CNN
F 1 "MSIGPATH_SM" H 6250 4300 60  0001 C CNN
F 2 "" H 6250 4300 60  0000 C CNN
F 3 "" H 6250 4300 60  0000 C CNN
	1    6250 4300
	-1   0    0    -1  
$EndComp
Text Label 6800 4300 2    50   ~ 0
PWRSENSE
Wire Wire Line
	6200 4300 7400 4300
Wire Wire Line
	7400 4300 7400 4500
Wire Wire Line
	7400 4500 9000 4500
$Comp
L TESTPOINT TP1
U 1 1
P 6400 3100
F 0 "TP1" V 6400 3289 50  0000 L CNN
F 1 "EXTRA" V 6450 3289 50  0001 L CNN
F 2 "conn-test:TEST-SMD-SMALL" V 6450 3289 50  0001 L CNN
F 3 "" H 6400 3100 50  0000 C CNN
	1    6400 3100
	0    1    1    0   
$EndComp
Wire Wire Line
	6400 3100 6200 3100
$EndSCHEMATC
